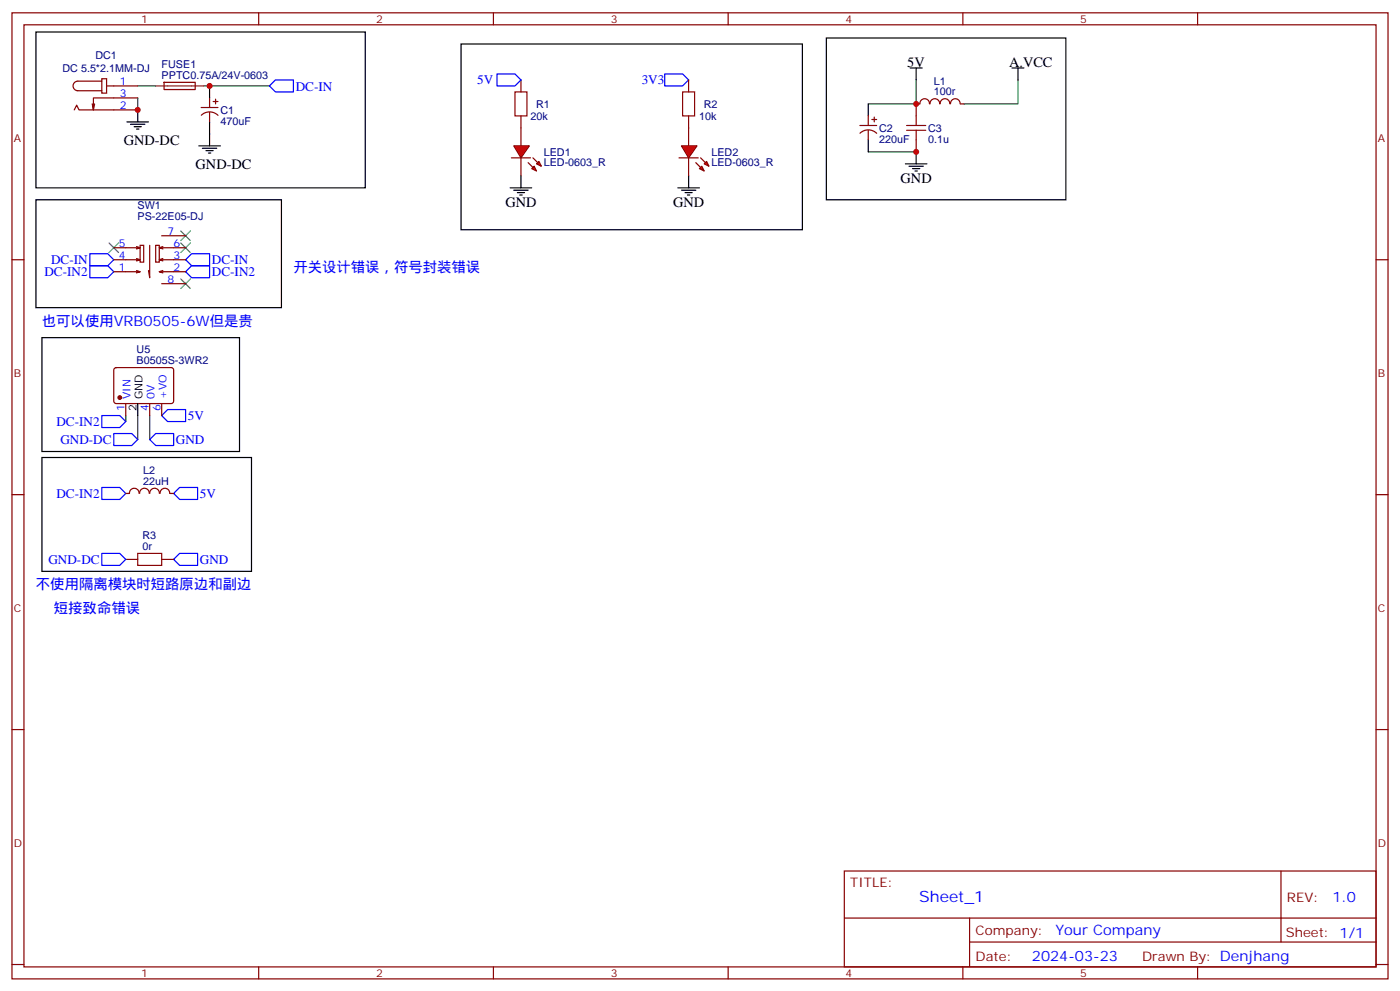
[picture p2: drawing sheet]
<svg xmlns="http://www.w3.org/2000/svg" width="412mm" height="292mm" viewBox="0 0 412 292" stroke-linecap="round" stroke-linejoin="round" font-family="sans-serif">
<g fill="none" stroke="#870000" stroke-width=".35">
<path d="M3.5 3.8h405.4v284.3h-405.4zM7.1 7.3h398.2v277.3h-398.2zM76.2 3.8v3.5M145.3 3.8v3.5M214.5 3.8v3.5M283.6 3.8v3.5M352.8 3.8v3.5M48.3 24.2h9.2v2.1l-9.1 .1zM59.3 31.6h4.9M59.3 33.9a3.5 3.5 0 0 1 4.9 0M61.7 28.8v2.8M61.7 33.1v2.8"/>
<path d="M62.8 29.9h1.4M63.5 29.2v1.4M3.5 76.4h3.6M405.3 76.4h3.6M33.7 108.4l.5-.2 16.5 .1 .5 .6-.1 9.4-.7 .5-16.5-.1-.4-.6v-9.2zM37 118.8v3.5M44.1 118.8v3.5M47.6 118.8v3.5M3.5 145.6h3.6M405.3 145.6h3.6M3.5 214.7h3.6M405.3 214.7h3.6"/>
<path d="M248.7 256.4h156.6v28.2h-156.6zM377.3 256.4v20.9M248.7 270.2h156.5M285.6 277.3h119.6M285.6 270.2v14.1M3.5 283.9h3.6M76.2 284.6v3.5M145.3 284.6v3.5M214.5 284.6v3.5M283.6 284.6v3.5M352.8 284.6v3.5M405.3 283.9h3.6"/>
</g>
<path d="M79.4 25.3l1.7-1.8h5.3v3.6h-5.3zM30 122.3h5.3l1.7 1.8-1.7 1.7h-5.3zM33.5 127.6h5.3l1.8 1.8-1.8 1.7h-5.3zM44.1 129.4l1.8-1.8h5.3v3.5h-5.3zM47.6 122.3l1.8-1.8h5.3v3.6h-5.3z" fill="none" stroke="#00f" stroke-width=".35"/>
<path d="M40.6 25.3h5.3M40.6 28.8v3.5M60 25.3h19.4M37 122.3v1.8M40.6 122.3v7.1M44.1 122.3v7.1" fill="none" stroke="#008700" stroke-width=".35"/>
<circle cx="35.3" cy="117" r=".53" fill="#870000" stroke="#870000" stroke-width=".35"/>
<g fill="none" stroke="#000" stroke-width=".35">
<path d="M10.6 9.4h97v45.9h-97zM37.4 35.9h6.3M38.5 36.6h4.2M39.5 37.3h2.1M40.2 38h.7M40.6 32.3v3.6M61.7 25.3v3.5M61.7 35.9v7M58.6 42.9h6.3M59.6 43.6h4.3M60.7 44.3h2.1M61.4 45h.7"/>
<path d="M12.3 99.4h58.3v33.5h-58.3zM40.6 118.8v3.5"/>
</g>
<path d="M45.9 25.3h14.1" fill="none" stroke="#8c2424" stroke-width=".35"/>
<g fill="#f00" stroke="#870000" stroke-width=".35">
<path d="M151.3 42.9h4.6l-2.4 3.6z"/>
<path d="M150.6 46.5h5.7z"/>
</g>
<g fill="#870000" stroke="#870000" stroke-width=".35">
<path d="M157 46.5l1.4 1.4z"/>
<path d="M155.6 47.9l1.4 1.4z"/>
</g>
<g fill="#f00" stroke="#870000" stroke-width=".35">
<path d="M158.7 47.5l.8 1.4-1.5-.7z"/>
<path d="M156.6 49.6l.7-.7 .7 1.4z"/>
</g>
<path d="M153.5 23.5v3.6M153.5 34.1v8.8M202.8 23.5v3.6M202.8 34.1v3.5M153.5 46.5v5.3" fill="none" stroke="#870000" stroke-width=".35"/>
<path d="M150.3 55.3h6.3M151.3 56h4.3M152.4 56.7h2.1M153.1 57.4h.7M153.5 51.8v3.5M199.7 55.3h6.3M200.7 56h4.3M201.8 56.7h2.1M202.5 57.4h.7M202.8 51.8v3.5" fill="none" stroke="#000" stroke-width=".35"/>
<path d="M151.7 27.1h3.5v7h-3.5zM201.1 27.1h3.5v7h-3.5z" fill="none" stroke="#a10000" stroke-width=".35"/>
<path d="M146.4 21.8h5.3l1.8 1.7-1.8 1.8h-5.3zM195.8 21.8h5.3l1.7 1.7-1.7 1.8h-5.3z" fill="none" stroke="#00f" stroke-width=".35"/>
<g fill="#f00" stroke="#870000" stroke-width=".35">
<path d="M200.7 42.9h4.6l-2.5 3.6z"/>
<path d="M200 46.5h5.7z"/>
</g>
<g fill="#870000" stroke="#870000" stroke-width=".35">
<path d="M206.4 46.5l1.4 1.4z"/>
<path d="M205 47.9l1.4 1.4z"/>
</g>
<g fill="#f00" stroke="#870000" stroke-width=".35">
<path d="M208.1 47.5l.7 1.4-1.4-.7z"/>
<path d="M206 49.6l.7-.7 .7 1.4z"/>
</g>
<g fill="none" stroke="#870000" stroke-width=".35">
<path d="M21.9 32.3l.7-1.4 .7 1.4h17.3M27.9 30.6l-.4 1.7M30 23.2h1.4v4.2h-1.4zM30 23.9h-7.1a1.41 1.41 0 0 0-1.4 1.4 1.41 1.41 0 0 0 1.4 1.4h7.1M31.4 25.3h9.2M40.6 28.8h-13.1v3.5l-.3-1.7M202.8 37.6v5.3M253.3 36.9h4.9M253.3 39.2a3.5 3.5 0 0 1 4.9 0M255.8 34.1v2.8M255.8 38.3v2.9M256.8 35.2h1.4"/>
<path d="M257.5 34.5v1.4M270.9 30.6h-1v3.5M271 30.6a1.41 1.41 0 0 1 1.4-1.5 1.41 1.41 0 0 1 1.4 1.5M274 30.6a1.41 1.41 0 0 1 1.4-1.5 1.41 1.41 0 0 1 1.4 1.5M277 30.6a1.41 1.41 0 0 1 1.4-1.5 1.41 1.41 0 0 1 1.4 1.5M280 30.6a1.41 1.41 0 0 1 1.4-1.5 1.41 1.41 0 0 1 1.4 1.5M282.9 30.6h1.1M202.8 46.5v5.3M269.9 41.2v3.5M33.5 72.9h7.8l-1.1 .4M33.5 76.4h7.8l-1.1 .4M33.5 80h7.8l-1.1 .3"/>
<path d="M40.2 72.6l1.1 .3M40.2 76.1l1.1 .3M40.2 79.6l1.1 .4M41.3 72.2h1v5h-1zM44.1 72.2v9.5l-.4-2.1M45.9 72.2h1v5h-1zM47.6 69.4h7.1M48 72.6l-1.1 .3M48 76.1l-1.1 .3M48 79.6l-1.1 .4M54.7 72.9h-7.8l1.1 .4M54.7 76.4h-7.8l1.1 .4"/>
<path d="M54.7 80h-7.8l1.1 .3M47.6 83.5h7.1M37 145.2h1.1M38.1 145.2a1.41 1.41 0 0 1 1.4-1.5 1.41 1.41 0 0 1 1.5 1.5M41.1 145.2a1.41 1.41 0 0 1 1.4-1.5 1.41 1.41 0 0 1 1.4 1.5M44.1 145.2a1.41 1.41 0 0 1 1.4-1.5 1.41 1.41 0 0 1 1.4 1.5M47.2 145.2a1.41 1.41 0 0 1 1.4-1.5 1.41 1.41 0 0 1 1.4 1.5M50.1 145.2h1.1M37 164.6h3.6M47.6 164.6h3.6"/>
</g>
<path d="M32.1 71.5l2.8 2.8M34.9 71.5l-2.8 2.8M53.3 68l2.8 2.8M53.3 71.5l2.8 2.8M56.1 68l-2.8 2.8M56.1 71.5l-2.8 2.8M53.3 82.1l2.8 2.8M56.1 82.1l-2.8 2.8" fill="none" stroke="#3c3" stroke-width=".35"/>
<path d="M26.5 74.7h5.2l1.8 1.7-1.8 1.8h-5.2zM26.5 78.2h5.2l1.8 1.8-1.8 1.7h-5.2zM54.7 76.4l1.7-1.7h5.3v3.5h-5.3zM56.4 78.2h5.3v3.5h-5.3l-1.7-1.7zM30 143.5h5.3l1.7 1.7-1.7 1.8h-5.3zM51.2 145.2l1.7-1.7h5.3v3.5h-5.3zM30 162.9h5.3l1.7 1.7-1.7 1.8h-5.3zM51.2 164.6l1.7-1.7h5.3v3.5h-5.3z" fill="none" stroke="#00f" stroke-width=".35"/>
<g fill="none" stroke="#000" stroke-width=".35">
<path d="M135.8 12.9h100.6v54.7h-100.6zM243.4 11.2h70.6v47.6h-70.6zM255.8 30.6v3.5M268.1 20h3.5M269.9 20v3.5M298.1 20h3.5M299.9 20v3.5M10.6 58.8h72.3v31.8h-72.3zM255.8 41.2v3.5M266.7 48.2h6.3M267.8 48.9h4.2M268.8 49.6h2.1"/>
<path d="M269.5 50.3h.7M269.9 44.7v3.5M12.3 134.7h61.8v33.5h-61.8z"/>
</g>
<path d="M269.9 23.5v7.1h-14.1M299.9 23.5v7.1h-15.9M255.8 44.7h14.1" fill="none" stroke="#008700" stroke-width=".35"/>
<path d="M267.1 38.3h5.6M267.1 36.9h5.6M269.9 34.1v2.8M269.9 38.3v2.9M40.6 162.9h7v3.5h-7z" fill="none" stroke="#a10000" stroke-width=".35"/>
<g fill="#c00">
<circle cx="61.7" cy="25.3" r=".88"/>
<circle cx="269.9" cy="30.6" r=".88"/>
<circle cx="269.9" cy="44.7" r=".88"/>
<circle cx="40.6" cy="32.3" r=".88"/>
</g>
<text font-size="4.6" fill="#00f" x="270.8" y="265.4">Sheet_1</text>
<g font-size="4.2">
<text x="267.3" y="19.6">5V</text>
<text x="297.2" y="19.6">A.VCC</text>
<text x="36.5" y="42.6">GND-DC</text>
<text x="57.6" y="49.7">GND-DC</text>
<text x="265.3" y="53.9">GND</text>
<text x="148.9" y="60.9">GND</text>
<text x="198.3" y="60.9">GND</text>
</g>
<g font-size="4.2" fill="#00f">
<text x="86.4" y="80">开关设计错误，符号封装错误</text>
<text x="12.3" y="95.8">也可以使用VRB0505-6W但是贵</text>
<text x="10.6" y="173.5">不使用隔离模块时短路原边和副边</text>
<text x="15.9" y="180.5">短接致命错误</text>
<text x="392.5" y="265.6">1.0</text>
<text x="310.9" y="275.2">Your Company</text>
<text x="304" y="283">2024-03-23</text>
</g>
<g font-size="3.9" fill="#00f">
<text x="87.1" y="26.7">DC-IN</text>
<text x="140.5" y="24.8">5V</text>
<text x="189" y="24.8">3V3</text>
<text x="15.1" y="77.8">DC-IN</text>
<text x="62.4" y="77.8">DC-IN</text>
<text x="13.1" y="81.2">DC-IN2</text>
<text x="62.4" y="81.2">DC-IN2</text>
<text x="16.6" y="125.3">DC-IN2</text>
<text x="55.4" y="123.7">5V</text>
<text x="17.8" y="130.6">GND-DC</text>
<text x="51.8" y="130.7">GND</text>
<text x="16.6" y="146.4">DC-IN2</text>
<text x="58.9" y="146.6">5V</text>
<text x="14.3" y="166">GND-DC</text>
<text x="58.9" y="166">GND</text>
</g>
<g font-size="3.9" fill="#800">
<text x="250.5" y="260.9">TITLE:</text>
<text x="379.1" y="265.6">REV:</text>
<text x="287.4" y="275.1">Company:</text>
<text x="378.7" y="275.8">Sheet: 1/1</text>
<text x="287.4" y="282.8">Date:</text>
<text x="336.4" y="282.9">Drawn By: Denjhang</text>
</g>
<g font-size="3.2" fill="#800">
<text x="41.6" y="6.8">1</text>
<text x="110.8" y="6.8">2</text>
<text x="179.9" y="6.8">3</text>
<text x="249.1" y="6.8">4</text>
<text x="318.2" y="6.8">5</text>
<text x="4.1" y="41.9">A</text>
<text x="405.9" y="41.9">A</text>
<text x="4.1" y="111">B</text>
<text x="405.9" y="111">B</text>
<text x="4.1" y="180.2">C</text>
<text x="405.9" y="180.2">C</text>
<text x="4.1" y="249.3">D</text>
<text x="405.9" y="249.3">D</text>
<text x="41.6" y="287.6">1</text>
<text x="110.8" y="287.6">2</text>
<text x="179.9" y="287.6">3</text>
<text x="249.1" y="287.6">4</text>
<text x="318.2" y="287.6">5</text>
</g>
<g font-size="3.2" fill="#000080">
<text x="28.1" y="17.4">DC1</text>
<text x="18.4" y="21.1">DC 5.5*2.1MM-DJ</text>
<text x="47.6" y="23.2">PPTC0.75A/24V-0603</text>
<text x="47.6" y="20">FUSE1</text>
<text x="275" y="28">100r</text>
<text x="275" y="24.9">L1</text>
<text x="64.9" y="33.5">C1</text>
<text x="156.3" y="35.3">20k</text>
<text x="157.9" y="31.7">R1</text>
<text x="205.9" y="35.3">10k</text>
<text x="207.3" y="31.7">R2</text>
<text x="64.9" y="36.7">470uF</text>
<text x="258.9" y="41.9">220uF</text>
<text x="258.9" y="38.8">C2</text>
<text x="273.4" y="41.9">0.1u</text>
<text x="273.4" y="38.8">C3</text>
<text x="160.2" y="45.8">LED1</text>
<text x="209.5" y="45.8">LED2</text>
<text x="160.2" y="49">LED-0603_R</text>
<text x="209.5" y="49">LED-0603_R</text>
<text x="40.5" y="64.6">PS-22E05-DJ</text>
<text x="40.5" y="61.4">SW1</text>
<text x="40.2" y="107.1">B0505S-3WR2</text>
<text x="40.2" y="104">U5</text>
<text x="42.2" y="142.7">22uH</text>
<text x="42.2" y="139.6">L2</text>
<text x="42" y="161.8">0r</text>
<text x="42" y="158.7">R3</text>
</g>
<g font-size="3.2" fill="#00f">
<text x="35.3" y="24.9">1</text>
<text x="35.3" y="28.5">3</text>
<text x="35.3" y="32">2</text>
<text x="49.4" y="69">7</text>
<text x="35" y="76.1">4</text>
<text x="35" y="72.6">5</text>
<text x="51.2" y="76.1">3</text>
<text x="51.2" y="72.6">6</text>
<text x="35" y="79.6">1</text>
<text x="49.4" y="83.1">8</text>
<text x="51.2" y="79.6">2</text>
<text x="38.5" y="117.5" transform="rotate(-90 38.5 117.5)">VIN</text>
<text x="45.5" y="117.5" transform="rotate(-90 45.5 117.5)">0V</text>
<text x="49" y="117.5" transform="rotate(-90 49 117.5)">+VO</text>
<text x="36.7" y="121" transform="rotate(-90 36.7 121)">1</text>
<text x="43.7" y="121" transform="rotate(-90 43.7 121)">4</text>
<text x="47.3" y="121" transform="rotate(-90 47.3 121)">6</text>
</g>
<g font-size="3.2">
<text x="42" y="117.5" transform="rotate(-90 42 117.5)">GND</text>
<text x="40.2" y="121" transform="rotate(-90 40.2 121)">2</text>
</g>
</svg>
